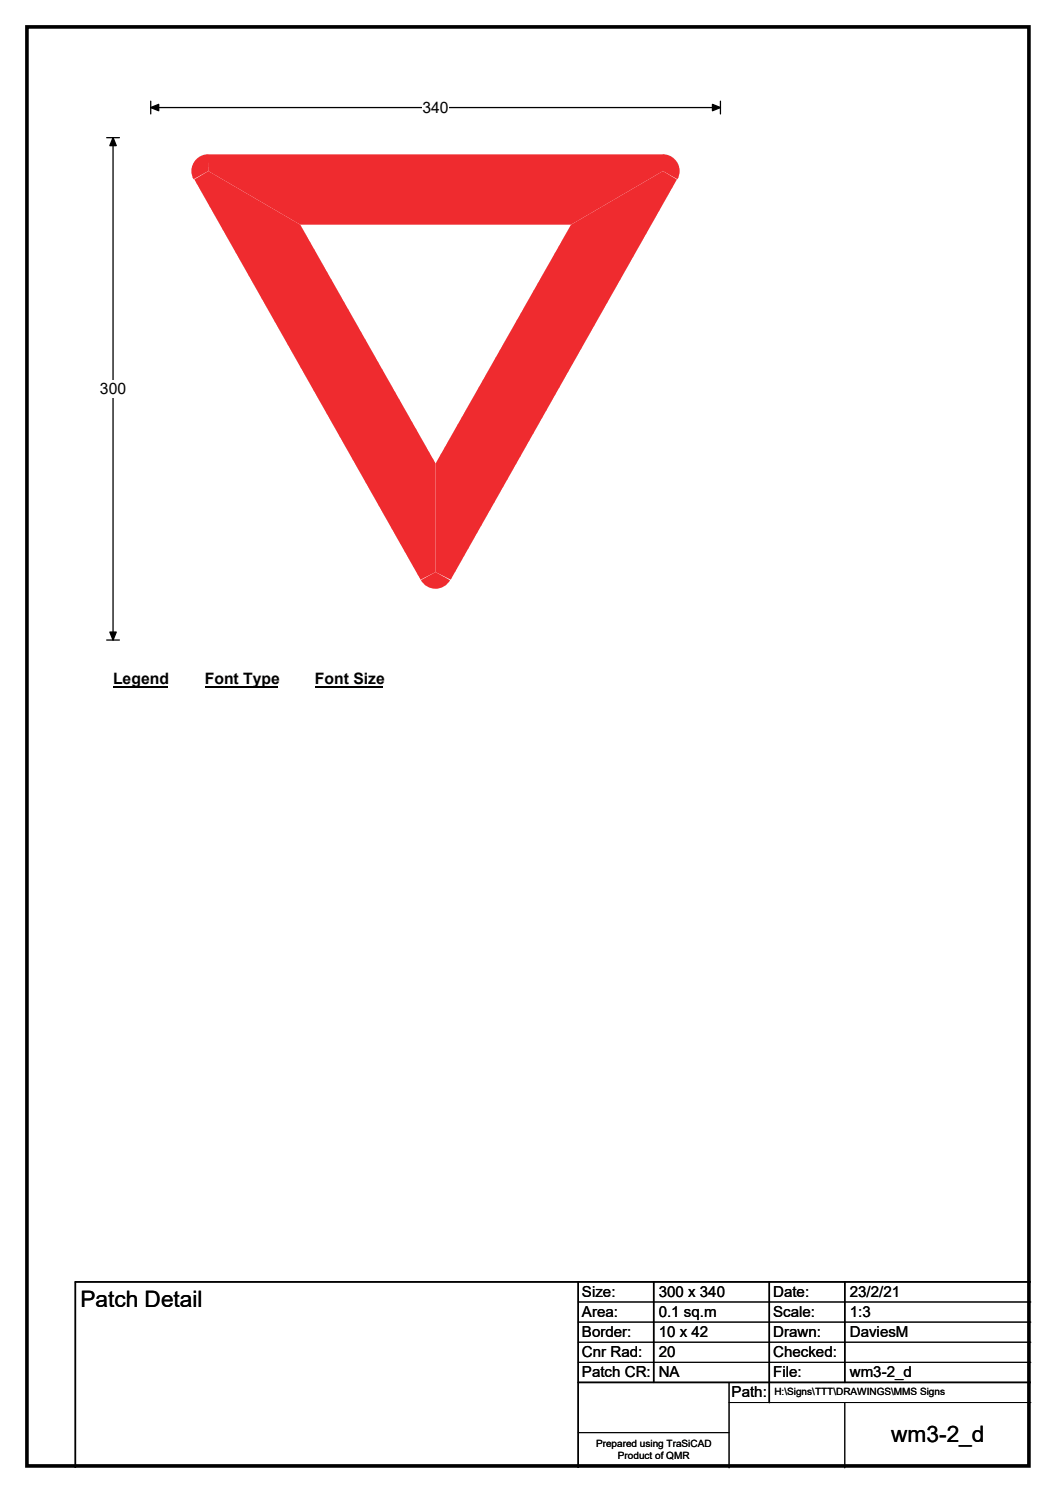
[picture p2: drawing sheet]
<svg xmlns="http://www.w3.org/2000/svg" width="210mm" height="297mm" viewBox="0 0 210 297" stroke-linecap="round" stroke-linejoin="round" font-family="sans-serif">
<path d="M5.4 5.4h199.2v286.3h-199.2z" fill="none" stroke="#000" stroke-width=".72"/>
<path d="M30 21.4h113.3M30 20.1v2.6M143.3 20.1v2.6" fill="none" stroke="#000" stroke-width=".25"/>
<path d="M30 21.4l1.6-.6v1.2zM141.7 20.8l1.6 .6-1.6 .6z" fill="#000" stroke="#000" stroke-width=".25"/>
<path d="M84 19.7h5.2v3.5h-5.2z" fill="#fff"/>
<path d="M21.2 27.4h2.5M22.5 27.4v99.9M21.2 127.3h2.5" fill="none" stroke="#000" stroke-width=".25"/>
<path d="M22.5 27.4l.6 1.6h-1.3zM21.8 125.8h1.3l-.6 1.5z" fill="#000" stroke="#000" stroke-width=".25"/>
<g fill="#fff">
<path d="M19.9 75.6h5.2v3.5h-5.2z"/>
<path d="M22.5 133.3h10.7v3.5h-10.7z"/>
</g>
<path d="M22.5 136.6h10.7" fill="none" stroke="#000" stroke-width=".32"/>
<path d="M40.7 133.3h14.4v3.5h-14.4z" fill="#fff"/>
<path d="M40.7 136.6h14.4" fill="none" stroke="#000" stroke-width=".32"/>
<path d="M62.6 133.3h13.5v3.5h-13.5z" fill="#fff"/>
<path d="M62.6 136.6h13.5" fill="none" stroke="#000" stroke-width=".32"/>
<g fill="#fff">
<path d="M41.4 27.4h90.4l5.8 9.9-45.2 79.8h-11.6l-45.2-79.8z" fill-rule="evenodd"/>
<circle cx="41.4" cy="34" r="6.7"/>
<circle cx="86.6" cy="113.8" r="6.7"/>
<circle cx="131.8" cy="34" r="6.7"/>
</g>
<g fill="#ef2b2f">
<path d="M41.3 30.7h90.6l-.1 3.3-18.3 10.7h-53.8l-18.3-10.7z" fill-rule="evenodd"/>
<path d="M39 31.7a3.3 3.3 0 0 1 2.4-1v3.3l-2.9 1.7a3.3 3.3 0 0 1 .5-4z" fill-rule="evenodd"/>
<path d="M38.7 35.7l2.7-1.7 18.3 10.7 26.9 47.5v21.6l-3 1.5z" fill-rule="evenodd"/>
<path d="M83.7 115.4l2.9-1.6 2.9 1.6a3.3 3.3 0 0 1-5.8 0z" fill-rule="evenodd"/>
<path d="M113.5 44.7l18.3-10.7 2.8 1.7-45 79.6-3-1.5v-21.6z" fill-rule="evenodd"/>
<path d="M131.8 30.7a3.3 3.3 0 0 1 2.9 5l-2.9-1.7z" fill-rule="evenodd"/>
</g>
<path d="M35.6 37.3l45.2 79.8M131.8 27.4h-.1a6.6 6.6 0 0 1 5.9 9.9M131.8 27.4h-90.4a6.7 6.7 0 0 0-5.8 9.9M137.6 37.3l-45.2 79.8M80.8 117.1a6.6 6.6 0 0 0 11.6 0" fill="none" stroke="#fff" stroke-width=".3"/>
<path d="M115 255v37M130 255v20M153 255v24M168 255v20M205 255h-190v37M115 275h90" fill="none" stroke="#000" stroke-width=".3"/>
<path d="M115 259h90M115 263h90M115 267h90M115 271h90M145 279h60M145 275v17M168 279v13M115 285h30" fill="none" stroke="#000" stroke-width=".2"/>
<g font-size="4.5">
<text x="16" y="260.1">Patch Detail</text>
<text x="177.2" y="286.9">wm3-2_d</text>
</g>
<g font-size="3.1">
<text x="84" y="22.5">340</text>
<text x="19.9" y="78.4">300</text>
<text x="22.5" y="136.1">Legend</text>
<text x="40.7" y="136.1">Font Type</text>
<text x="62.6" y="136.1">Font Size</text>
</g>
<g font-size="3">
<text x="115.7" y="258">Size:</text>
<text x="131" y="258">300 x 340</text>
<text x="153.7" y="258">Date:</text>
<text x="169" y="258">23/2/21</text>
<text x="115.7" y="262">Area:</text>
<text x="131" y="262">0.1 sq.m</text>
<text x="153.7" y="262">Scale:</text>
<text x="169" y="262">1:3</text>
<text x="115.7" y="266">Border:</text>
<text x="115.7" y="270">Cnr Rad:</text>
<text x="131" y="266">10 x 42</text>
<text x="131" y="270">20</text>
<text x="153.7" y="266">Drawn:</text>
<text x="153.7" y="270">Checked:</text>
<text x="169" y="266">DaviesM</text>
<text x="115.7" y="274">Patch CR:</text>
<text x="131" y="274">NA</text>
<text x="153.7" y="274">File:</text>
<text x="169" y="274">wm3-2_d</text>
<text x="145.5" y="278">Path:</text>
</g>
<g font-size="2">
<text x="154" y="277.6">H:\Signs\TTT\DRAWINGS\MMS Signs</text>
<text x="118.5" y="287.8">Prepared using TraSiCAD</text>
<text x="122.9" y="290.2">Product of QMR</text>
</g>
</svg>
